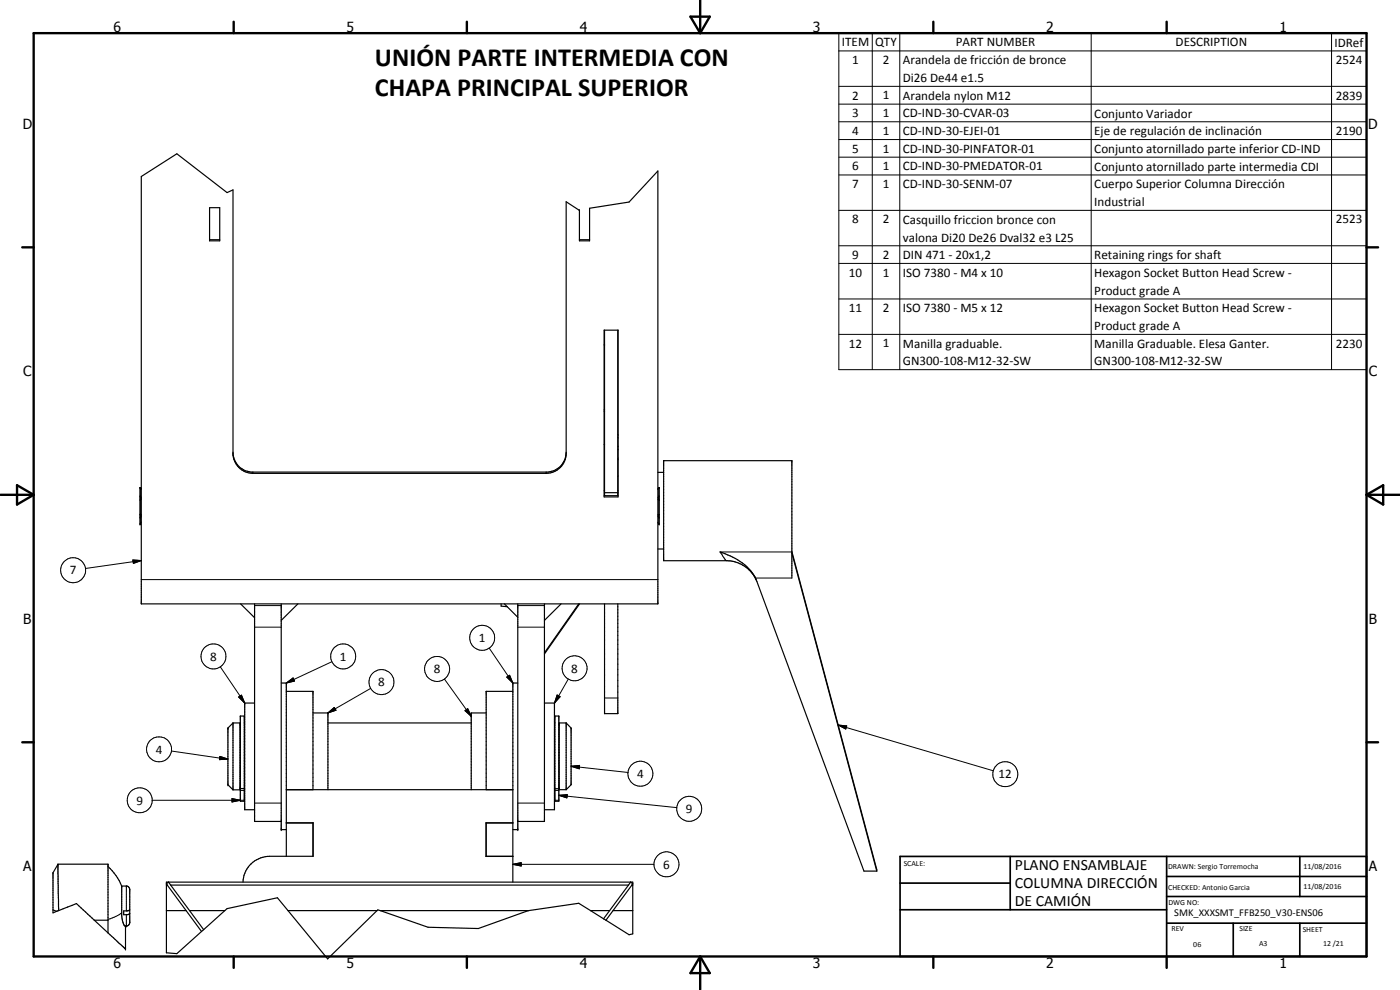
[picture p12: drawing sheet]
<svg xmlns="http://www.w3.org/2000/svg" width="420mm" height="297mm" viewBox="0 0 420 297" stroke-linecap="round" stroke-linejoin="round" font-family="sans-serif">
<g fill="none" stroke="#000" stroke-width=".35">
<path d="M62.9 62.3h3v10h-3zM62.9 71.9h3M173.9 71.9h3M181.3 99.1h4.2v50h-4.2zM181.4 99.1v49.6M185.4 99.1v49.6M181.3 103.5h.1M69.9 136.3a6 6 0 0 0 5.4 5.3h89.2a5.9 5.9 0 0 0 5.4-5.3M169.9 135.7a6 6 0 0 1-6 6.3h-88a6.1 6.1 0 0 1-6-5.4v-79.6l-1.8 .8-15-11.7-10.7 6.9v128.2h155v-129.9l-8.6 9.3-11.9 1.9v9.8h-3v-9.3l-4-2.5v75.5M181.3 123.4h.1M181.3 133.3h.1M181.4 122.9l-.1 .1"/>
<path d="M185.4 137.8l.1 .1M185.4 137.4l.1 .1M185.4 131.3l.1 .1M185.4 130.4l.1 .2M185.4 134.8l.1 .1M185.4 133.9l.1 .1M42 148.9h.1M42 146.4h.1M42 155.4h.1M42 154.3h.1M42 150h.1M42.1 146.4v2.5"/>
<path d="M42.1 150v4.3M42.1 155.4v1.8M42.1 148.9l.1 .2M42.1 154.3l.1 .3M42.2 146.3l-.2 10.9 .4-.4M42.2 146.3l-.1 .1M42.2 146.3h.1M42.2 149.1v.7M42.2 154.6v.6M42.2 149.8l-.1 .2M42.2 155.2l-.1 .2M42.2 149.8l.2 .1"/>
<path d="M42.2 149.1l.2 .3M42.2 146.3l.2 .5M42.2 146.3l.2 .4M42.4 154.8l-.2 .4M42.4 154.4l-.2 .2M181.3 147.2h.1M181.3 148.7h4.2M181.4 147.8h4M185.4 147.2h.1M185.4 142.8h.1M197.4 141.7h1.8M197.4 154.4l.3 .2"/>
<path d="M197.4 154.8l.3 .4M197.4 156.8l.3 .4M197.7 146.3v10.9M197.7 146.3h.1M197.7 149.1v.7M197.7 154.6v.6M197.7 155.2v.2M197.7 149.8v.2M197.7 146.3v.1M197.7 146.3l-.3 .4M197.7 146.3l-.3 .5M197.7 149.1l-.3 .3"/>
<path d="M197.7 149.8l-.3 .1M197.7 148.9h.1M197.7 146.4h.1M197.7 146.4v2.5M197.7 150v4.3M197.7 155.4v1.8M197.7 155.4h.1M197.7 154.3h.1M197.7 154.3v.3M197.7 150h.1M197.7 148.9v.2M197.4 164.7h1.8"/>
<path d="M216.1 165.6a17.7 17.7 0 0 1 9.7 6.4M225.8 172a9.8 9.8 0 0 0-4.1-3l-1.6-.6-1.8-.2h-19.1v-30h38.4v35.2M225.8 172l.5 .7M225.8 172l.9 1.4M226.4 173l.3 .4M226.7 173.4l32.6 88h3.8M226.7 173.4v.1M226.7 173.5l.1 .1M226.8 173.6v.1M237.6 165.9l25.5 95.5M237.6 165.5l25.5 95.9M72.2 181.2l4.2 4.1"/>
<path d="M76.4 181.2v65.3h8M84.4 181.2v67.7h1.5M89.4 181.2l-5 4.9M150.4 181.2v.7l1.8 .1M151.4 181.2l4 4M155.4 181.2v67.7h-1.5M163.4 181.2v65.3h-8M168.4 181.2l-5 4.9M173.7 181.2l-10.3 14.7M173.9 181.2l-10.5 15M181.4 181.2v32.9h4v-32.9M69.9 216.9v20.1"/>
<path d="M69.9 216.9l-1.5 1.5v17.1l1.5 1.5M69.9 216.9h2.1v20.1h-2.1M72 217.4h.1M72.1 214.8h1.2v25.6h-1.2zM73.3 216.9h.1M76.4 210.9h-3v32.1h3M84.4 204.9h1.5v52M85.9 207.4h8v29.5M93.9 213.9h4.5v23M98.4 216.9h43M145.9 213.9h-4.5v23M153.9 207.4h-8v29.5"/>
<path d="M155.4 204.9h-1.5v59.8M163.4 210.9h3v32.1h-3M166.4 216.9h.1M166.5 214.8h1.2v25.6h-1.2zM167.7 217.4h.1M169.9 216.9h-2.1v20h2.1M169.9 216.9v20M169.9 216.9l1.5 1.5v17.1l-1.5 1.4M72 236.4h.1M72.1 236.6h1.2M73.3 236.9h.1M85.9 236.9h68"/>
<path d="M166.4 236.9h.1M166.5 236.6h1.2M167.7 236.4h.1M17.4 259.3l-1.5 2.6v12l1.1-.5M17.4 259.3l.2 13.9M17.4 259.3h15v20.6M32.4 260a16.5 16.5 0 0 1 4.1 5.9M85.9 246.9h8l.1 10h-13.1a8 8 0 0 0-8 7.8M145.9 256.9h8M145.9 246.9v10.1M153.9 246.9h-8v10.1h8M15.9 273l1.1 .4"/>
<path d="M17.6 273.2l5.3-2.1 5.4 5M17.6 273.2l-.6 .2M28.3 276.1l4.1 3.8M28.3 276.1h4.1M36.5 265.9h1.6l.8 .7v10.3a1.06 1.06 0 0 1-1.6 .8l-.6-1.5-.2-1.5zM37.7 277.8v6.9l-5.3-4.8M38.9 273l-.4 .3h-1.4v1.1h1.4l.4-.3M49.9 273.2h6M49.9 265.6h.3M50.2 265.6l10.3 13.9M50.2 265.6l-.3-.4 .7-.5 .6 .9M51.2 265.6h137.4"/>
<path d="M51.2 265.6l9.9 13.3M56.9 273.2h10.6M61.1 278.9l-.6 .6M67.5 273.2l.6-.6 15.2-3.2 3.1 3.8M67.5 273.2l-6.4 5.7M86.4 273.2h26.7M86.4 273.2l11.9 14.5 14.8-14.5M113.1 273.2l.3-.2 .7 .2M114.1 273.2h44.6l15-2.2 3.5 2.2M114.1 273.2l14.4 5 15 .4 15.1-5.4M177.2 273.2h5.8M177.2 273.2l3.9 2.5"/>
<path d="M181.1 275.7l.8 .4M181.9 276.1l6.9 4.4 1.1-.3v-15.5h-140v21.2l3.2 .2 7.4-6.6M184 273.2h5.9M188.6 265.6l-7.5 10.1M188.6 265.6l.7-.9 .6 .5-.3 .4M189.6 265.6h.3M189.6 265.6l-7.7 10.5"/>
</g>
<g fill="#000">
<circle cx="42" cy="157.2" r=".18"/>
<circle cx="42.2" cy="146.3" r=".18"/>
<circle cx="197.7" cy="146.3" r=".18"/>
<circle cx="197.8" cy="157.2" r=".18"/>
<circle cx="226.8" cy="173.7" r=".18"/>
<circle cx="68.4" cy="218.4" r=".18"/>
<circle cx="73.4" cy="210.9" r=".18"/>
<circle cx="166.4" cy="210.9" r=".18"/>
<circle cx="68.4" cy="235.5" r=".18"/>
<circle cx="84.4" cy="248.9" r=".18"/>
<circle cx="155.4" cy="248.9" r=".18"/>
<circle cx="36.5" cy="265.9" r=".18"/>
<circle cx="37.7" cy="284.7" r=".18"/>
</g>
<g fill="none" stroke="#000" stroke-width=".3">
<path d="M251.7 9.9h158.4v101h-158.4zM251.7 15.3h158.4M261.8 9.9v101M270 9.9v101M327.5 9.9v101M399.6 9.9v101M251.7 25.9h158.4M251.7 31.2h158.4M251.7 36.5h158.4M251.7 41.9h158.4M251.7 47.2h158.4M251.7 52.5h158.4"/>
<path d="M251.7 63.1h158.4M251.7 73.7h158.4M251.7 79h158.4M251.7 89.7h158.4M251.7 100.3h158.4M75.9 141.6v.4M163.9 141.6v.4M39.9 168l2.5 .2-2.4 .8zM42.4 173.9h155M42.4 168.2l-16.7 2.4M217.9 168.2h.1M226.7 173.4h10.9"/>
<path d="M237.6 165.6h-21.5l1.8 2.6M76.4 181.7h8M76.4 188.2h8M99.6 198.5l-13.7 6.4M146.8 194.4l7.1 10.5M155.4 181.7h8M155.4 188.2h8M66.1 200.1l7.3 10.8M71.6 209.1l.9-.5 .9 2.3zM85.9 204.9l2.1-1.5 .4 .9zM98.4 213.9l1.9-1.6 .5 .8zM111.2 206.5l-12.8 7.4"/>
<path d="M133.4 203.8l8 11.1M139.6 213.2l.8-.6 1 2.3zM152.1 203.2l.8-.6 1 2.3zM167.2 208.5l.9 .5-1.7 1.9zM170.5 203.8l-4.1 7.1M181.4 209.4h4M251.6 217.6l2.5 .2-.3 .9zM251.6 217.6l46.5 13.7M51.5 225.3l16.9 2.5M66 226.9l2.4 .9-2.5 .1zM69.6 239.6l2.5 .5-2.5 .5zM72.1 237.2h1.2"/>
<path d="M166.5 237.2h1.2M167.7 238.6l2.6-.2-.2 1zM167.7 238.6l35.4 3.7M171.4 229.9l2.5-.2v1zM171.4 229.9l17.1 1.9M45.7 240.1h27.6M76.4 241h8M153.9 259.3l2.5-.5v1zM153.9 259.3h42.3M155.4 241h8M166.5 240.1h1.2M36.5 273.9l-1.7 1.1-2.4 .8"/>
<path d="M37.9 265.9h.1M37.9 277.8h.1M37.9 265.9v7.4M37.9 274.4v3.4"/>
<circle cx="22" cy="171.1" r="3.8"/>
<circle cx="64.1" cy="196.9" r="3.7"/>
<circle cx="103" cy="196.9" r="3.8"/>
<circle cx="144.7" cy="191.4" r="3.8"/>
<circle cx="114.5" cy="204.7" r="3.7"/>
<circle cx="131.2" cy="200.7" r="3.7"/>
<circle cx="172.5" cy="200.5" r="3.8"/>
<circle cx="47.7" cy="224.8" r="3.8"/>
<circle cx="192.2" cy="232.1" r="3.7"/>
<circle cx="301.7" cy="232.3" r="3.7"/>
<circle cx="41.9" cy="240.1" r="3.8"/>
<circle cx="200" cy="259.3" r="3.8"/>
<circle cx="206.8" cy="242.7" r="3.7"/>
</g>
<g fill="none" stroke="#000" stroke-width=".71">
<path d="M10.1 9.9h400v277.1h-400zM70.1 6.5v3.4M140.1 6.5v3.4M207.2 5h5.8l-2.9 4.9zM210.1 0v9.9M280.1 6.5v3.4M350.1 6.5v3.4M6.7 74.2h3.4M410.1 74.2h3.5M.1 148.5h10M5.1 145.6l5 2.9-5 2.9zM410.1 148.5h10"/>
<path d="M410.1 148.5l5-2.9v5.8zM6.7 222.7h3.4M410.1 222.7h3.5M70.1 287v3.4M140.1 287v3.4M210.1 287v10M210.1 287l2.9 5h-5.8zM280.1 287v3.4M350.1 287v3.4"/>
</g>
<path d="M270.1 257h140v30h-140zM303.2 257v16M350.1 257v30M390.1 257v12M270.1 265h33.1M270.1 273h80M350.1 277h60M350.1 269h60M350.1 263h60M370.1 277v10M390.1 277v10" fill="none" stroke="#000" stroke-width=".51"/>
<g fill="#000">
<path d="M39.9 168l2.5 .2-2.4 .8zM71.6 209.1l.9-.5 .9 2.3zM85.9 204.9l2.1-1.5 .4 .9zM98.4 213.9l1.9-1.6 .5 .8zM139.6 213.2l.8-.6 1 2.3zM152.1 203.2l.8-.6 1 2.3zM167.2 208.5l.9 .5-1.7 1.9zM251.6 217.6l2.5 .2-.3 .9zM66 226.9l2.4 .9-2.5 .1zM167.7 238.6l2.6-.2-.2 1zM171.4 229.9l2.5-.2v1zM69.6 239.6l2.5 .5-2.5 .5z"/>
<path d="M153.9 259.3l2.5-.5v1z"/>
</g>
<g font-size="7.9">
<text x="112.5" y="19.7">UNIÓN PARTE INTERMEDIA CON</text>
<text x="112.5" y="28.7">CHAPA PRINCIPAL SUPERIOR</text>
</g>
<g font-size="4.7">
<text x="304.6" y="261.1">PLANO ENSAMBLAJE</text>
<text x="304.6" y="266.5">COLUMNA DIRECCIÓN</text>
<text x="304.6" y="271.9">DE CAMIÓN</text>
</g>
<g font-size="4.2">
<text x="34" y="9.6">6</text>
<text x="104" y="9.6">5</text>
<text x="174" y="9.6">4</text>
<text x="244" y="9.6">3</text>
<text x="314" y="9.6">2</text>
<text x="384" y="9.6">1</text>
<text x="6.8" y="38.7">D</text>
<text x="410.6" y="38.7">D</text>
<text x="7" y="112.9">C</text>
<text x="410.8" y="112.9">C</text>
<text x="7" y="187.1">B</text>
<text x="410.8" y="187.1">B</text>
<text x="7" y="261.4">A</text>
<text x="410.8" y="261.4">A</text>
<text x="34" y="290.4">6</text>
<text x="104" y="290.4">5</text>
<text x="174" y="290.4">4</text>
<text x="244" y="290.4">3</text>
<text x="314" y="290.4">2</text>
<text x="384" y="290.4">1</text>
</g>
<g font-size="3.9">
<text x="252.7" y="13.9">ITEM</text>
<text x="262.7" y="13.9">QTY</text>
<text x="286.8" y="13.9">PART NUMBER</text>
<text x="352.8" y="13.9">DESCRIPTION</text>
<text x="400.5" y="14">IDRef</text>
<text x="255.8" y="19.2">1</text>
<text x="264.9" y="19.2">2</text>
<text x="271" y="19.3">Arandela de fricción de bronce</text>
<text x="400.9" y="19.2">2524</text>
<text x="255.8" y="29.9">2</text>
<text x="264.9" y="29.8">1</text>
<text x="271" y="24.6">Di26 De44 e1.5</text>
<text x="271" y="29.9">Arandela nylon M12</text>
<text x="400.9" y="29.9">2839</text>
<text x="255.8" y="35.2">3</text>
<text x="264.9" y="35.2">1</text>
<text x="271" y="35.2">CD-IND-30-CVAR-03</text>
<text x="328.4" y="35.3">Conjunto Variador</text>
<text x="255.8" y="40.5">4</text>
<text x="264.9" y="40.5">1</text>
<text x="271" y="40.5">CD-IND-30-EJEI-01</text>
<text x="328.4" y="40.6">Eje de regulación de inclinación</text>
<text x="400.9" y="40.5">2190</text>
<text x="255.8" y="45.8">5</text>
<text x="264.9" y="45.8">1</text>
<text x="271" y="45.8">CD-IND-30-PINFATOR-01</text>
<text x="328.4" y="45.9">Conjunto atornillado parte inferior CD-IND</text>
<text x="255.8" y="51.1">6</text>
<text x="264.9" y="51.1">1</text>
<text x="271" y="51.1">CD-IND-30-PMEDATOR-01</text>
<text x="328.4" y="51.2">Conjunto atornillado parte intermedia CDI</text>
<text x="255.8" y="56.4">7</text>
<text x="264.9" y="56.4">1</text>
<text x="271" y="56.4">CD-IND-30-SENM-07</text>
<text x="328.4" y="56.5">Cuerpo Superior Columna Dirección</text>
<text x="328.4" y="61.8">Industrial</text>
<text x="255.8" y="67.1">8</text>
<text x="264.9" y="67.1">2</text>
<text x="271" y="67.1">Casquillo friccion bronce con</text>
<text x="400.9" y="67.1">2523</text>
<text x="255.8" y="77.7">9</text>
<text x="264.9" y="77.7">2</text>
<text x="271" y="77.7">DIN 471 - 20x1,2</text>
<text x="271" y="72.5">valona Di20 De26 Dval32 e3 L25</text>
<text x="328.4" y="77.8">Retaining rings for shaft</text>
<text x="254.8" y="83">10</text>
<text x="264.9" y="83">1</text>
<text x="271" y="83">ISO 7380 - M4 x 10</text>
<text x="328.4" y="83.1">Hexagon Socket Button Head Screw -</text>
<text x="328.4" y="88.4">Product grade A</text>
<text x="254.8" y="93.6">11</text>
<text x="264.9" y="93.6">2</text>
<text x="271" y="93.6">ISO 7380 - M5 x 12</text>
<text x="328.4" y="93.7">Hexagon Socket Button Head Screw -</text>
<text x="328.4" y="99">Product grade A</text>
<text x="254.8" y="104.3">12</text>
<text x="264.9" y="104.2">1</text>
<text x="271" y="104.4">Manilla graduable.</text>
<text x="328.4" y="104.4">Manilla Graduable. Elesa Ganter.</text>
<text x="400.9" y="104.3">2230</text>
<text x="271" y="109.6">GN300-108-M12-32-SW</text>
<text x="328.4" y="109.6">GN300-108-M12-32-SW</text>
<text x="21" y="172.3">7</text>
<text x="143.8" y="192.7">1</text>
<text x="63.1" y="198.2">8</text>
<text x="102" y="198.2">1</text>
<text x="130.2" y="202">8</text>
<text x="171.4" y="201.8">8</text>
<text x="113.5" y="205.9">8</text>
<text x="46.8" y="226.1">4</text>
<text x="191.2" y="233.4">4</text>
<text x="299.7" y="233.6">12</text>
<text x="41" y="241.4">9</text>
<text x="205.9" y="244">9</text>
<text x="199" y="260.6">6</text>
</g>
<text font-size="3.1" x="352.4" y="275">SMK_XXXSMT_FFB250_V30-ENS06</text>
<g font-size="2.4">
<text x="271.2" y="259.7">SCALE:</text>
<text x="350.6" y="260.8">DRAWN: Sergio Torremocha</text>
<text x="391.2" y="260.6">11/08/2016</text>
<text x="350.6" y="267">CHECKED: Antonio Garcia</text>
<text x="391.2" y="266.7">11/08/2016</text>
<text x="350.6" y="271.4">DWG NO:</text>
<text x="351.6" y="279.3">REV</text>
<text x="372" y="279.4">SIZE</text>
<text x="391" y="279.6">SHEET</text>
<text x="358.1" y="284.1">06</text>
<text x="377.9" y="283.8">A3</text>
<text x="397.1" y="283.8">12 /21</text>
</g>
</svg>
